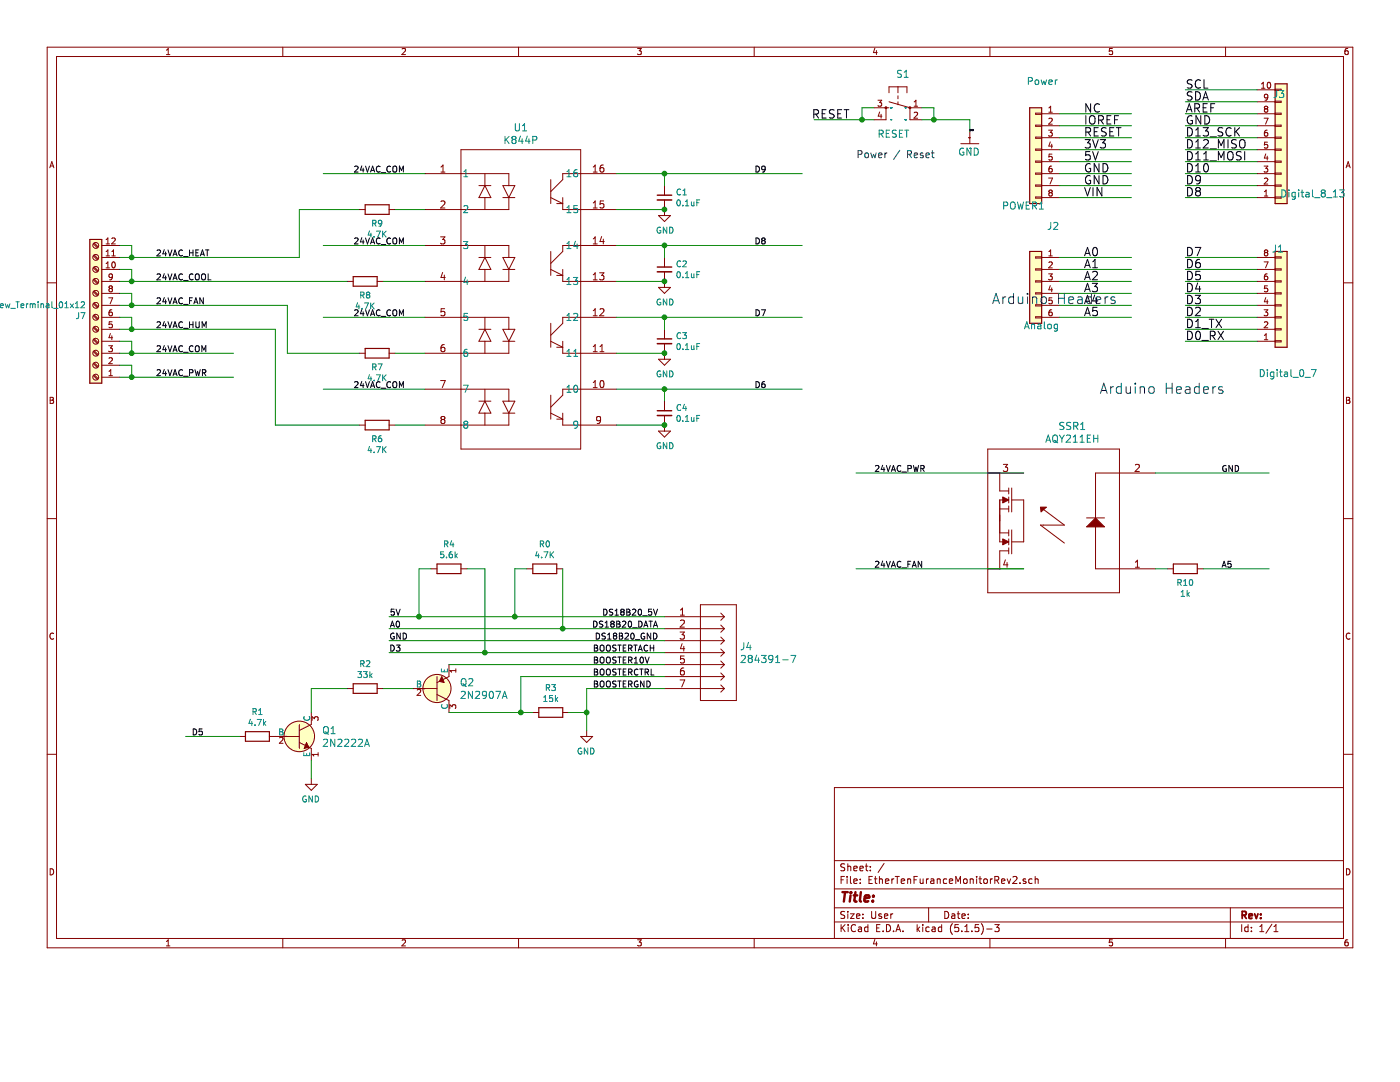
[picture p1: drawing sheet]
EESchema Schematic File Version 4
EELAYER 30 0
EELAYER END
$Descr User 11693 8309
encoding utf-8
Sheet 1 1
Title ""
Date ""
Rev ""
Comp ""
Comment1 ""
Comment2 ""
Comment3 ""
Comment4 ""
$EndDescr
Wire Wire Line
	9900 1050 10500 1050
Text Label 9900 1050 0    70   ~ 0
GND
Wire Wire Line
	9900 950  10500 950 
Text Label 9900 950  0    70   ~ 0
AREF
Wire Wire Line
	9900 1150 10500 1150
Text Label 9900 1150 0    70   ~ 0
D13_SCK
Wire Wire Line
	9900 1250 10500 1250
Text Label 9900 1250 0    70   ~ 0
D12_MISO
Wire Wire Line
	10500 1350 9900 1350
Text Label 9900 1350 0    70   ~ 0
D11_MOSI
Wire Wire Line
	9900 1450 10500 1450
Text Label 9900 1450 0    70   ~ 0
D10
Wire Wire Line
	9900 1550 10500 1550
Text Label 9900 1550 0    70   ~ 0
D9
Wire Wire Line
	9900 1650 10500 1650
Text Label 9900 1650 0    70   ~ 0
D8
Wire Wire Line
	9900 2150 10500 2150
Text Label 9900 2150 0    70   ~ 0
D7
Wire Wire Line
	9900 2250 10500 2250
Text Label 9900 2250 0    70   ~ 0
D6
Wire Wire Line
	9900 2350 10500 2350
Text Label 9900 2350 0    70   ~ 0
D5
Wire Wire Line
	9900 2450 10500 2450
Text Label 9900 2450 0    70   ~ 0
D4
Wire Wire Line
	9900 2550 10500 2550
Text Label 9900 2550 0    70   ~ 0
D3
Wire Wire Line
	9900 2650 10500 2650
Text Label 9900 2650 0    70   ~ 0
D2
Wire Wire Line
	9900 2750 10500 2750
Text Label 9900 2750 0    70   ~ 0
D1_TX
Wire Wire Line
	9900 2850 10500 2850
Text Label 9900 2850 0    70   ~ 0
D0_RX
Wire Wire Line
	9900 850  10500 850 
Text Label 9900 850  0    70   ~ 0
SDA
Wire Wire Line
	10500 750  9900 750 
Text Label 9900 750  0    70   ~ 0
SCL
Text Notes 9180 3300 0    85   ~ 0
Arduino Headers
Text Notes 7150 1330 0    59   ~ 0
Power / Reset
Text Notes 8280 2550 0    85   ~ 0
Arduino Headers
Text Label 9050 950  0    70   ~ 0
NC
Wire Wire Line
	9450 950  8850 950 
Text Label 9050 1050 0    70   ~ 0
IOREF
Wire Wire Line
	8850 1050 9450 1050
Text Label 7100 1000 2    70   ~ 0
RESET
Connection ~ 7200 1000
Wire Wire Line
	7200 1000 6800 1000
Wire Wire Line
	7200 1000 7300 1000
Wire Wire Line
	7200 900  7200 1000
Wire Wire Line
	7300 900  7200 900 
Text Label 9050 1150 0    70   ~ 0
RESET
Wire Wire Line
	8850 1150 9450 1150
Text Label 9050 1650 0    70   ~ 0
VIN
Wire Wire Line
	8850 1650 9450 1650
Text Label 8100 1100 0    10   ~ 0
GND
Connection ~ 7800 1000
Wire Wire Line
	7800 1000 8100 1000
Wire Wire Line
	7800 1000 7700 1000
Wire Wire Line
	7800 900  7800 1000
Wire Wire Line
	7700 900  7800 900 
Wire Wire Line
	8100 1100 8100 1000
Text Label 9050 1550 0    70   ~ 0
GND
Wire Wire Line
	8850 1550 9450 1550
Text Label 9050 1450 0    70   ~ 0
GND
Wire Wire Line
	8850 1450 9450 1450
Text Label 9050 1350 0    70   ~ 0
5V
Wire Wire Line
	8850 1350 9450 1350
Text Label 9050 1250 0    70   ~ 0
3V3
Wire Wire Line
	8850 1250 9450 1250
Text Label 9050 2650 0    70   ~ 0
A5
Wire Wire Line
	8850 2650 9450 2650
Text Label 9050 2550 0    70   ~ 0
A4
Wire Wire Line
	8850 2550 9450 2550
Text Label 9050 2450 0    70   ~ 0
A3
Wire Wire Line
	8850 2450 9450 2450
Text Label 9050 2350 0    70   ~ 0
A2
Wire Wire Line
	8850 2350 9450 2350
Text Label 9050 2250 0    70   ~ 0
A1
Wire Wire Line
	8850 2250 9450 2250
Text Label 9050 2150 0    70   ~ 0
A0
Wire Wire Line
	8850 2150 9450 2150
$Comp
L Connector_Generic:Conn_01x06 J2
U 1 1
P 8650 2350
F 0 "J2" H 8450 2780 59  0000 L BNN
F 1 "Analog" H 8450 1950 59  0000 L BNN
F 2 "ProtoShieldShort:1X06" H 8650 2350 50  0001 C CNN
F 3 "" H 8650 2350 50  0001 C CNN
	1    8650 2350
	-1   0    0    -1  
$EndComp
$Comp
L ProtoShieldShort-rescue:TAC_SWITCHPTH-ProtoShieldShort-eagle-import S1
U 1 1
P 7500 900
F 0 "S1" H 7400 1150 59  0000 L BNN
F 1 "RESET" H 7400 650 59  0000 L BNN
F 2 "ProtoShieldShort:TACTILE-PTH" H 7500 900 50  0001 C CNN
F 3 "" H 7500 900 50  0001 C CNN
	1    7500 900 
	-1   0    0    -1  
$EndComp
$Comp
L ProtoShieldShort-rescue:GND-ProtoShieldShort-eagle-import #GND01
U 1 1
P 8100 1200
F 0 "#GND01" H 8100 1200 50  0001 C CNN
F 1 "GND" H 8000 1100 59  0000 L BNN
F 2 "" H 8100 1200 50  0001 C CNN
F 3 "" H 8100 1200 50  0001 C CNN
	1    8100 1200
	1    0    0    -1  
$EndComp
$Comp
L Connector_Generic:Conn_01x08 POWER1
U 1 1
P 8650 1250
F 0 "POWER1" H 8570 750 59  0000 L BNN
F 1 "Power" H 8460 1790 59  0000 L BNN
F 2 "ProtoShieldShort:1X08" H 8650 1250 50  0001 C CNN
F 3 "" H 8650 1250 50  0001 C CNN
	1    8650 1250
	-1   0    0    -1  
$EndComp
$Comp
L Connector_Generic:Conn_01x08 J1
U 1 1
P 10700 2550
F 0 "J1" H 10620 2050 59  0000 L BNN
F 1 "Digital_0_7" H 10510 3090 59  0000 L BNN
F 2 "ProtoShieldShort:1X08" H 10700 2550 50  0001 C CNN
F 3 "" H 10700 2550 50  0001 C CNN
	1    10700 2550
	1    0    0    1   
$EndComp
$Comp
L Connector_Generic:Conn_01x10 J3
U 1 1
P 10700 1250
F 0 "J3" H 10630 760 59  0000 L BNN
F 1 "Digital_8_13" H 10690 1590 59  0000 L BNN
F 2 "ProtoShieldShort:1X10" H 10700 1250 50  0001 C CNN
F 3 "" H 10700 1250 50  0001 C CNN
	1    10700 1250
	1    0    0    1   
$EndComp
$Comp
L ul_2843917:284391-7 J4
U 1 1
P 5550 5150
F 0 "J4" H 6178 4903 60  0000 L CNN
F 1 "284391-7" H 6178 4797 60  0000 L CNN
F 2 "ul_2843917:284391-7" H 5550 5150 60  0001 C CNN
F 3 "" H 5550 5150 60  0000 C CNN
	1    5550 5150
	1    0    0    -1  
$EndComp
Text Label 3350 5250 2    50   ~ 0
A0
Connection ~ 4700 5250
Wire Wire Line
	4700 4750 4700 5250
Wire Wire Line
	5550 5250 4700 5250
Connection ~ 4300 5150
Wire Wire Line
	4300 4750 4300 5150
Wire Wire Line
	4400 4750 4300 4750
$Comp
L Device:R R0
U 1 1
P 4550 4750
F 0 "R0" V 4343 4750 50  0000 C CNN
F 1 "4.7K" V 4434 4750 50  0000 C CNN
F 2 "Resistor_THT:R_Axial_DIN0207_L6.3mm_D2.5mm_P10.16mm_Horizontal" V 4480 4750 50  0001 C CNN
F 3 "~" H 4550 4750 50  0001 C CNN
	1    4550 4750
	0    -1   1    0   
$EndComp
Wire Wire Line
	5550 5150 4300 5150
Text Label 5500 5350 2    50   ~ 0
DS18B20_GND
Text Label 5500 5250 2    50   ~ 0
DS18B20_DATA
Text Label 5500 5150 2    50   ~ 0
DS18B20_5V
Text Label 3250 5350 0    50   ~ 0
GND
Wire Wire Line
	4900 5750 5550 5750
Wire Wire Line
	4900 6100 4900 5950
Text Label 4950 5450 0    50   ~ 0
BOOSTERTACH
Text Label 4950 5550 0    50   ~ 0
BOOSTER10V
Text Label 4950 5650 0    50   ~ 0
BOOSTERCTRL
Text Label 4950 5750 0    50   ~ 0
BOOSTERGND
Text Label 6300 3250 0    50   ~ 0
D6
Text Label 6300 2650 0    50   ~ 0
D7
Text Label 6300 2050 0    50   ~ 0
D8
$Comp
L power:GND #PWR0102
U 1 1
P 5550 2950
F 0 "#PWR0102" H 5550 2700 50  0001 C CNN
F 1 "GND" H 5555 2777 50  0000 C CNN
F 2 "" H 5550 2950 50  0001 C CNN
F 3 "" H 5550 2950 50  0001 C CNN
	1    5550 2950
	1    0    0    -1  
$EndComp
$Comp
L power:GND #PWR0103
U 1 1
P 5550 1750
F 0 "#PWR0103" H 5550 1500 50  0001 C CNN
F 1 "GND" H 5555 1577 50  0000 C CNN
F 2 "" H 5550 1750 50  0001 C CNN
F 3 "" H 5550 1750 50  0001 C CNN
	1    5550 1750
	1    0    0    -1  
$EndComp
Text Label 6300 1450 0    50   ~ 0
D9
$Comp
L Device:C_Small C4
U 1 1
P 5550 3450
F 0 "C4" H 5642 3496 50  0000 L CNN
F 1 "0.1uF" H 5642 3405 50  0000 L CNN
F 2 "Capacitor_THT:C_Rect_L4.0mm_W2.5mm_P2.50mm" H 5550 3450 50  0001 C CNN
F 3 "~" H 5550 3450 50  0001 C CNN
	1    5550 3450
	1    0    0    -1  
$EndComp
$Comp
L Device:C_Small C3
U 1 1
P 5550 2850
F 0 "C3" H 5642 2896 50  0000 L CNN
F 1 "0.1uF" H 5642 2805 50  0000 L CNN
F 2 "Capacitor_THT:C_Rect_L4.0mm_W2.5mm_P2.50mm" H 5550 2850 50  0001 C CNN
F 3 "~" H 5550 2850 50  0001 C CNN
	1    5550 2850
	1    0    0    -1  
$EndComp
$Comp
L Device:C_Small C1
U 1 1
P 5550 1650
F 0 "C1" H 5642 1696 50  0000 L CNN
F 1 "0.1uF" H 5642 1605 50  0000 L CNN
F 2 "Capacitor_THT:C_Rect_L4.0mm_W2.5mm_P2.50mm" H 5550 1650 50  0001 C CNN
F 3 "~" H 5550 1650 50  0001 C CNN
	1    5550 1650
	1    0    0    -1  
$EndComp
Text Label 2950 3250 0    50   ~ 0
24VAC_COM
Text Label 2950 2050 0    50   ~ 0
24VAC_COM
Text Label 2950 1450 0    50   ~ 0
24VAC_COM
Wire Wire Line
	3550 2650 2700 2650
Wire Wire Line
	3550 3250 2700 3250
Wire Wire Line
	3550 2050 2700 2050
Wire Wire Line
	3550 1450 2700 1450
$Comp
L Device:R R9
U 1 1
P 3150 1750
F 0 "R9" V 3265 1750 50  0000 C CNN
F 1 "4.7K" V 3356 1750 50  0000 C CNN
F 2 "Resistor_THT:R_Axial_DIN0207_L6.3mm_D2.5mm_P15.24mm_Horizontal" V 3080 1750 50  0001 C CNN
F 3 "~" H 3150 1750 50  0001 C CNN
	1    3150 1750
	0    1    1    0   
$EndComp
Text Label 1300 2550 0    50   ~ 0
24VAC_FAN
Text Label 1300 2350 0    50   ~ 0
24VAC_COOL
Text Label 1300 2150 0    50   ~ 0
24VAC_HEAT
Wire Wire Line
	2400 2550 2400 2950
Wire Wire Line
	3300 3550 3550 3550
Wire Wire Line
	3300 2950 3550 2950
Wire Wire Line
	3300 1750 3550 1750
$Comp
L Device:R R6
U 1 1
P 3150 3550
F 0 "R6" V 3265 3550 50  0000 C CNN
F 1 "4.7K" V 3356 3550 50  0000 C CNN
F 2 "Resistor_THT:R_Axial_DIN0207_L6.3mm_D2.5mm_P15.24mm_Horizontal" V 3080 3550 50  0001 C CNN
F 3 "~" H 3150 3550 50  0001 C CNN
	1    3150 3550
	0    1    1    0   
$EndComp
$Comp
L Device:R R7
U 1 1
P 3150 2950
F 0 "R7" V 3265 2950 50  0000 C CNN
F 1 "4.7K" V 3356 2950 50  0000 C CNN
F 2 "Resistor_THT:R_Axial_DIN0207_L6.3mm_D2.5mm_P15.24mm_Horizontal" V 3080 2950 50  0001 C CNN
F 3 "~" H 3150 2950 50  0001 C CNN
	1    3150 2950
	0    1    1    0   
$EndComp
$Comp
L Device:R R8
U 1 1
P 3050 2350
F 0 "R8" V 3165 2350 50  0000 C CNN
F 1 "4.7K" V 3256 2350 50  0000 C CNN
F 2 "Resistor_THT:R_Axial_DIN0207_L6.3mm_D2.5mm_P15.24mm_Horizontal" V 2980 2350 50  0001 C CNN
F 3 "~" H 3050 2350 50  0001 C CNN
	1    3050 2350
	0    1    1    0   
$EndComp
Text Label 3350 5150 2    50   ~ 0
5V
Wire Wire Line
	1550 6150 2000 6150
Text Label 1600 6150 0    50   ~ 0
D5
$Comp
L power:GND #PWR0101
U 1 1
P 4900 6100
F 0 "#PWR0101" H 4900 5850 50  0001 C CNN
F 1 "GND" H 4905 5927 50  0000 C CNN
F 2 "" H 4900 6100 50  0001 C CNN
F 3 "" H 4900 6100 50  0001 C CNN
	1    4900 6100
	-1   0    0    -1  
$EndComp
Wire Wire Line
	5550 5450 4050 5450
$Comp
L 2021-06-10_01-27-46:K844P U1
U 1 1
P 3550 1450
F 0 "U1" H 4350 1837 60  0000 C CNN
F 1 "K844P" H 4350 1731 60  0000 C CNN
F 2 "footprintsK844P:K844P" H 4350 1890 60  0001 C CNN
F 3 "" H 3550 1450 60  0000 C CNN
	1    3550 1450
	1    0    0    -1  
$EndComp
$Comp
L Device:R R10
U 1 1
P 9900 4750
F 0 "R10" V 10015 4750 50  0000 C CNN
F 1 "1k" V 10106 4750 50  0000 C CNN
F 2 "Resistor_THT:R_Axial_DIN0207_L6.3mm_D2.5mm_P7.62mm_Horizontal" V 9830 4750 50  0001 C CNN
F 3 "~" H 9900 4750 50  0001 C CNN
	1    9900 4750
	0    -1   1    0   
$EndComp
Wire Wire Line
	10050 4750 10600 4750
$Comp
L 2020-02-24_01-42-38:AQY211EH SSR1
U 1 1
P 9650 4750
F 0 "SSR1" H 10343 3563 60  0000 C CNN
F 1 "AQY211EH" H 10343 3669 60  0000 C CNN
F 2 "footprints:AQY211EH" H 10550 4990 60  0001 C CNN
F 3 "" H 9650 4750 60  0000 C CNN
	1    9650 4750
	-1   0    0    1   
$EndComp
Wire Wire Line
	7150 3950 8550 3950
Wire Wire Line
	7150 4750 8550 4750
Text Label 10200 4750 0    50   ~ 0
A5
Wire Wire Line
	9650 4750 9750 4750
Wire Wire Line
	9650 3950 10600 3950
Text Label 7300 3950 0    50   ~ 0
24VAC_PWR
Text Label 7300 4750 0    50   ~ 0
24VAC_FAN
Text Label 10200 3950 0    50   ~ 0
GND
Wire Wire Line
	5150 1450 5550 1450
$Comp
L Device:C_Small C2
U 1 1
P 5550 2250
F 0 "C2" H 5642 2296 50  0000 L CNN
F 1 "0.1uF" H 5642 2205 50  0000 L CNN
F 2 "Capacitor_THT:C_Rect_L4.0mm_W2.5mm_P2.50mm" H 5550 2250 50  0001 C CNN
F 3 "~" H 5550 2250 50  0001 C CNN
	1    5550 2250
	1    0    0    -1  
$EndComp
$Comp
L power:GND #PWR0104
U 1 1
P 5550 2350
F 0 "#PWR0104" H 5550 2100 50  0001 C CNN
F 1 "GND" H 5555 2177 50  0000 C CNN
F 2 "" H 5550 2350 50  0001 C CNN
F 3 "" H 5550 2350 50  0001 C CNN
	1    5550 2350
	1    0    0    -1  
$EndComp
Wire Wire Line
	5550 1550 5550 1450
Connection ~ 5550 1450
Wire Wire Line
	5550 1450 6700 1450
Wire Wire Line
	5150 1750 5550 1750
Connection ~ 5550 1750
Wire Wire Line
	5150 2050 5550 2050
Wire Wire Line
	5550 2150 5550 2050
Connection ~ 5550 2050
Wire Wire Line
	5550 2050 6700 2050
Wire Wire Line
	5150 2350 5550 2350
Connection ~ 5550 2350
$Comp
L power:GND #PWR0105
U 1 1
P 5550 3550
F 0 "#PWR0105" H 5550 3300 50  0001 C CNN
F 1 "GND" H 5555 3377 50  0000 C CNN
F 2 "" H 5550 3550 50  0001 C CNN
F 3 "" H 5550 3550 50  0001 C CNN
	1    5550 3550
	1    0    0    -1  
$EndComp
Wire Wire Line
	5150 2650 5550 2650
Wire Wire Line
	5550 3250 5550 3350
Wire Wire Line
	5150 3250 5550 3250
Connection ~ 5550 3250
Wire Wire Line
	5550 3250 6700 3250
Wire Wire Line
	5550 2750 5550 2650
Connection ~ 5550 2650
Wire Wire Line
	5550 2650 6700 2650
Wire Wire Line
	5150 2950 5550 2950
Connection ~ 5550 2950
Wire Wire Line
	5150 3550 5550 3550
Connection ~ 5550 3550
Wire Wire Line
	2500 1750 3000 1750
Wire Wire Line
	3200 2350 3550 2350
Wire Wire Line
	2400 2950 3000 2950
Text Label 2950 2650 0    50   ~ 0
24VAC_COM
$Comp
L dk_Transistors-Bipolar-BJT-Single:2N2222A Q1
U 1 1
P 2500 6150
F 0 "Q1" H 2688 6203 60  0000 L CNN
F 1 "2N2222A" H 2688 6097 60  0000 L CNN
F 2 "digikey-footprints:TO-18-3" H 2700 6350 60  0001 L CNN
F 3 "https://my.centralsemi.com/get_document.php?cmp=1&mergetype=pd&mergepath=pd&pdf_id=2N2221A.PDF" H 2700 6450 60  0001 L CNN
F 4 "2N2222ACS-ND" H 2700 6550 60  0001 L CNN "Digi-Key_PN"
F 5 "2N2222A" H 2700 6650 60  0001 L CNN "MPN"
F 6 "Discrete Semiconductor Products" H 2700 6750 60  0001 L CNN "Category"
F 7 "Transistors - Bipolar (BJT) - Single" H 2700 6850 60  0001 L CNN "Family"
F 8 "https://my.centralsemi.com/get_document.php?cmp=1&mergetype=pd&mergepath=pd&pdf_id=2N2221A.PDF" H 2700 6950 60  0001 L CNN "DK_Datasheet_Link"
F 9 "/product-detail/en/central-semiconductor-corp/2N2222A/2N2222ACS-ND/4806845" H 2700 7050 60  0001 L CNN "DK_Detail_Page"
F 10 "TRANS NPN 40V 0.8A TO-18" H 2700 7150 60  0001 L CNN "Description"
F 11 "Central Semiconductor Corp" H 2700 7250 60  0001 L CNN "Manufacturer"
F 12 "Active" H 2700 7350 60  0001 L CNN "Status"
	1    2500 6150
	1    0    0    -1  
$EndComp
Wire Wire Line
	5550 5550 3750 5550
Wire Wire Line
	3250 5350 5550 5350
Wire Wire Line
	3250 5250 4700 5250
Wire Wire Line
	3250 5150 3500 5150
Text Label 3250 5450 0    50   ~ 0
D3
Wire Wire Line
	4350 5650 5550 5650
Wire Wire Line
	4350 5650 4350 5950
Wire Wire Line
	4350 5950 3750 5950
$Comp
L Device:R R3
U 1 1
P 4600 5950
F 0 "R3" V 4393 5950 50  0000 C CNN
F 1 "15k" V 4484 5950 50  0000 C CNN
F 2 "Resistor_THT:R_Axial_DIN0207_L6.3mm_D2.5mm_P15.24mm_Horizontal" V 4530 5950 50  0001 C CNN
F 3 "~" H 4600 5950 50  0001 C CNN
	1    4600 5950
	0    1    1    0   
$EndComp
Wire Wire Line
	4750 5950 4900 5950
Connection ~ 4900 5950
Wire Wire Line
	4900 5950 4900 5750
Wire Wire Line
	4450 5950 4350 5950
Connection ~ 4350 5950
$Comp
L Device:R R2
U 1 1
P 3050 5750
F 0 "R2" V 2843 5750 50  0000 C CNN
F 1 "33k" V 2934 5750 50  0000 C CNN
F 2 "Resistor_THT:R_Axial_DIN0207_L6.3mm_D2.5mm_P15.24mm_Horizontal" V 2980 5750 50  0001 C CNN
F 3 "~" H 3050 5750 50  0001 C CNN
	1    3050 5750
	0    1    1    0   
$EndComp
Wire Wire Line
	2600 5750 2600 5950
Wire Wire Line
	2600 5750 2900 5750
Wire Wire Line
	3200 5750 3450 5750
$Comp
L Device:R R1
U 1 1
P 2150 6150
F 0 "R1" V 1943 6150 50  0000 C CNN
F 1 "4.7k" V 2034 6150 50  0000 C CNN
F 2 "Resistor_THT:R_Axial_DIN0207_L6.3mm_D2.5mm_P15.24mm_Horizontal" V 2080 6150 50  0001 C CNN
F 3 "~" H 2150 6150 50  0001 C CNN
	1    2150 6150
	0    1    1    0   
$EndComp
Wire Wire Line
	2600 6500 2600 6350
$Comp
L power:GND #PWR0106
U 1 1
P 2600 6500
F 0 "#PWR0106" H 2600 6250 50  0001 C CNN
F 1 "GND" H 2605 6327 50  0000 C CNN
F 2 "" H 2600 6500 50  0001 C CNN
F 3 "" H 2600 6500 50  0001 C CNN
	1    2600 6500
	-1   0    0    -1  
$EndComp
$Comp
L dk_Transistors-Bipolar-BJT-Single:2N2907A Q2
U 1 1
P 3650 5750
F 0 "Q2" H 3838 5803 60  0000 L CNN
F 1 "2N2907A" H 3838 5697 60  0000 L CNN
F 2 "digikey-footprints:TO-18-3" H 3850 5950 60  0001 L CNN
F 3 "https://my.centralsemi.com/get_document.php?cmp=1&mergetype=pd&mergepath=pd&pdf_id=2N2906.PDF" H 3850 6050 60  0001 L CNN
F 4 "2N2907ACS-ND" H 3850 6150 60  0001 L CNN "Digi-Key_PN"
F 5 "2N2907A" H 3850 6250 60  0001 L CNN "MPN"
F 6 "Discrete Semiconductor Products" H 3850 6350 60  0001 L CNN "Category"
F 7 "Transistors - Bipolar (BJT) - Single" H 3850 6450 60  0001 L CNN "Family"
F 8 "https://my.centralsemi.com/get_document.php?cmp=1&mergetype=pd&mergepath=pd&pdf_id=2N2906.PDF" H 3850 6550 60  0001 L CNN "DK_Datasheet_Link"
F 9 "/product-detail/en/central-semiconductor-corp/2N2907A/2N2907ACS-ND/4806853" H 3850 6650 60  0001 L CNN "DK_Detail_Page"
F 10 "TRANS PNP 60V 0.6A TO-18" H 3850 6750 60  0001 L CNN "Description"
F 11 "Central Semiconductor Corp" H 3850 6850 60  0001 L CNN "Manufacturer"
F 12 "Active" H 3850 6950 60  0001 L CNN "Status"
	1    3650 5750
	1    0    0    -1  
$EndComp
$Comp
L Device:R R4
U 1 1
P 3750 4750
F 0 "R4" V 3543 4750 50  0000 C CNN
F 1 "5.6k" V 3634 4750 50  0000 C CNN
F 2 "Resistor_THT:R_Axial_DIN0207_L6.3mm_D2.5mm_P10.16mm_Horizontal" V 3680 4750 50  0001 C CNN
F 3 "~" H 3750 4750 50  0001 C CNN
	1    3750 4750
	0    -1   1    0   
$EndComp
Wire Wire Line
	3600 4750 3500 4750
Wire Wire Line
	3500 4750 3500 5150
Connection ~ 3500 5150
Wire Wire Line
	3500 5150 4300 5150
Wire Wire Line
	3900 4750 4050 4750
Wire Wire Line
	4050 4750 4050 5450
Connection ~ 4050 5450
Wire Wire Line
	4050 5450 3250 5450
Text Label 1300 3150 0    50   ~ 0
24VAC_PWR
Text Label 1300 2750 0    50   ~ 0
24VAC_HUM
Wire Wire Line
	2300 3550 3000 3550
Wire Wire Line
	1000 3150 1100 3150
Wire Wire Line
	1000 2750 1100 2750
$Comp
L Connector:Screw_Terminal_01x12 J7
U 1 1
P 800 2650
F 0 "J7" H 880 2642 50  0000 L CNN
F 1 "Screw_Terminal_01x12" H 880 2551 50  0000 L CNN
F 2 "TerminalBlock_Phoenix:TerminalBlock_Phoenix_PT-1,5-12-3.5-H_1x12_P3.50mm_Horizontal" H 800 2650 50  0001 C CNN
F 3 "~" H 800 2650 50  0001 C CNN
	1    800  2650
	-1   0    0    1   
$EndComp
Wire Wire Line
	1000 3050 1100 3050
Wire Wire Line
	1100 3050 1100 3150
Connection ~ 1100 3150
Wire Wire Line
	1100 3150 1950 3150
Wire Wire Line
	1000 2950 1100 2950
Text Label 1300 2950 0    50   ~ 0
24VAC_COM
Wire Wire Line
	1000 2850 1100 2850
Wire Wire Line
	1100 2850 1100 2950
Connection ~ 1100 2950
Wire Wire Line
	1100 2950 1950 2950
Wire Wire Line
	2300 2750 2300 3550
Wire Wire Line
	1000 2550 1100 2550
Wire Wire Line
	1000 2650 1100 2650
Wire Wire Line
	1100 2650 1100 2750
Connection ~ 1100 2750
Wire Wire Line
	1100 2750 2300 2750
Wire Wire Line
	1000 2450 1100 2450
Wire Wire Line
	1100 2450 1100 2550
Connection ~ 1100 2550
Wire Wire Line
	1100 2550 2400 2550
Wire Wire Line
	1000 2250 1100 2250
Wire Wire Line
	1100 2250 1100 2350
Wire Wire Line
	1000 2350 1100 2350
Connection ~ 1100 2350
Wire Wire Line
	1100 2350 2900 2350
Wire Wire Line
	2500 1750 2500 2150
Wire Wire Line
	1000 2150 1100 2150
Wire Wire Line
	1000 2050 1100 2050
Wire Wire Line
	1100 2050 1100 2150
Connection ~ 1100 2150
Wire Wire Line
	1100 2150 2500 2150
$EndSCHEMATC
